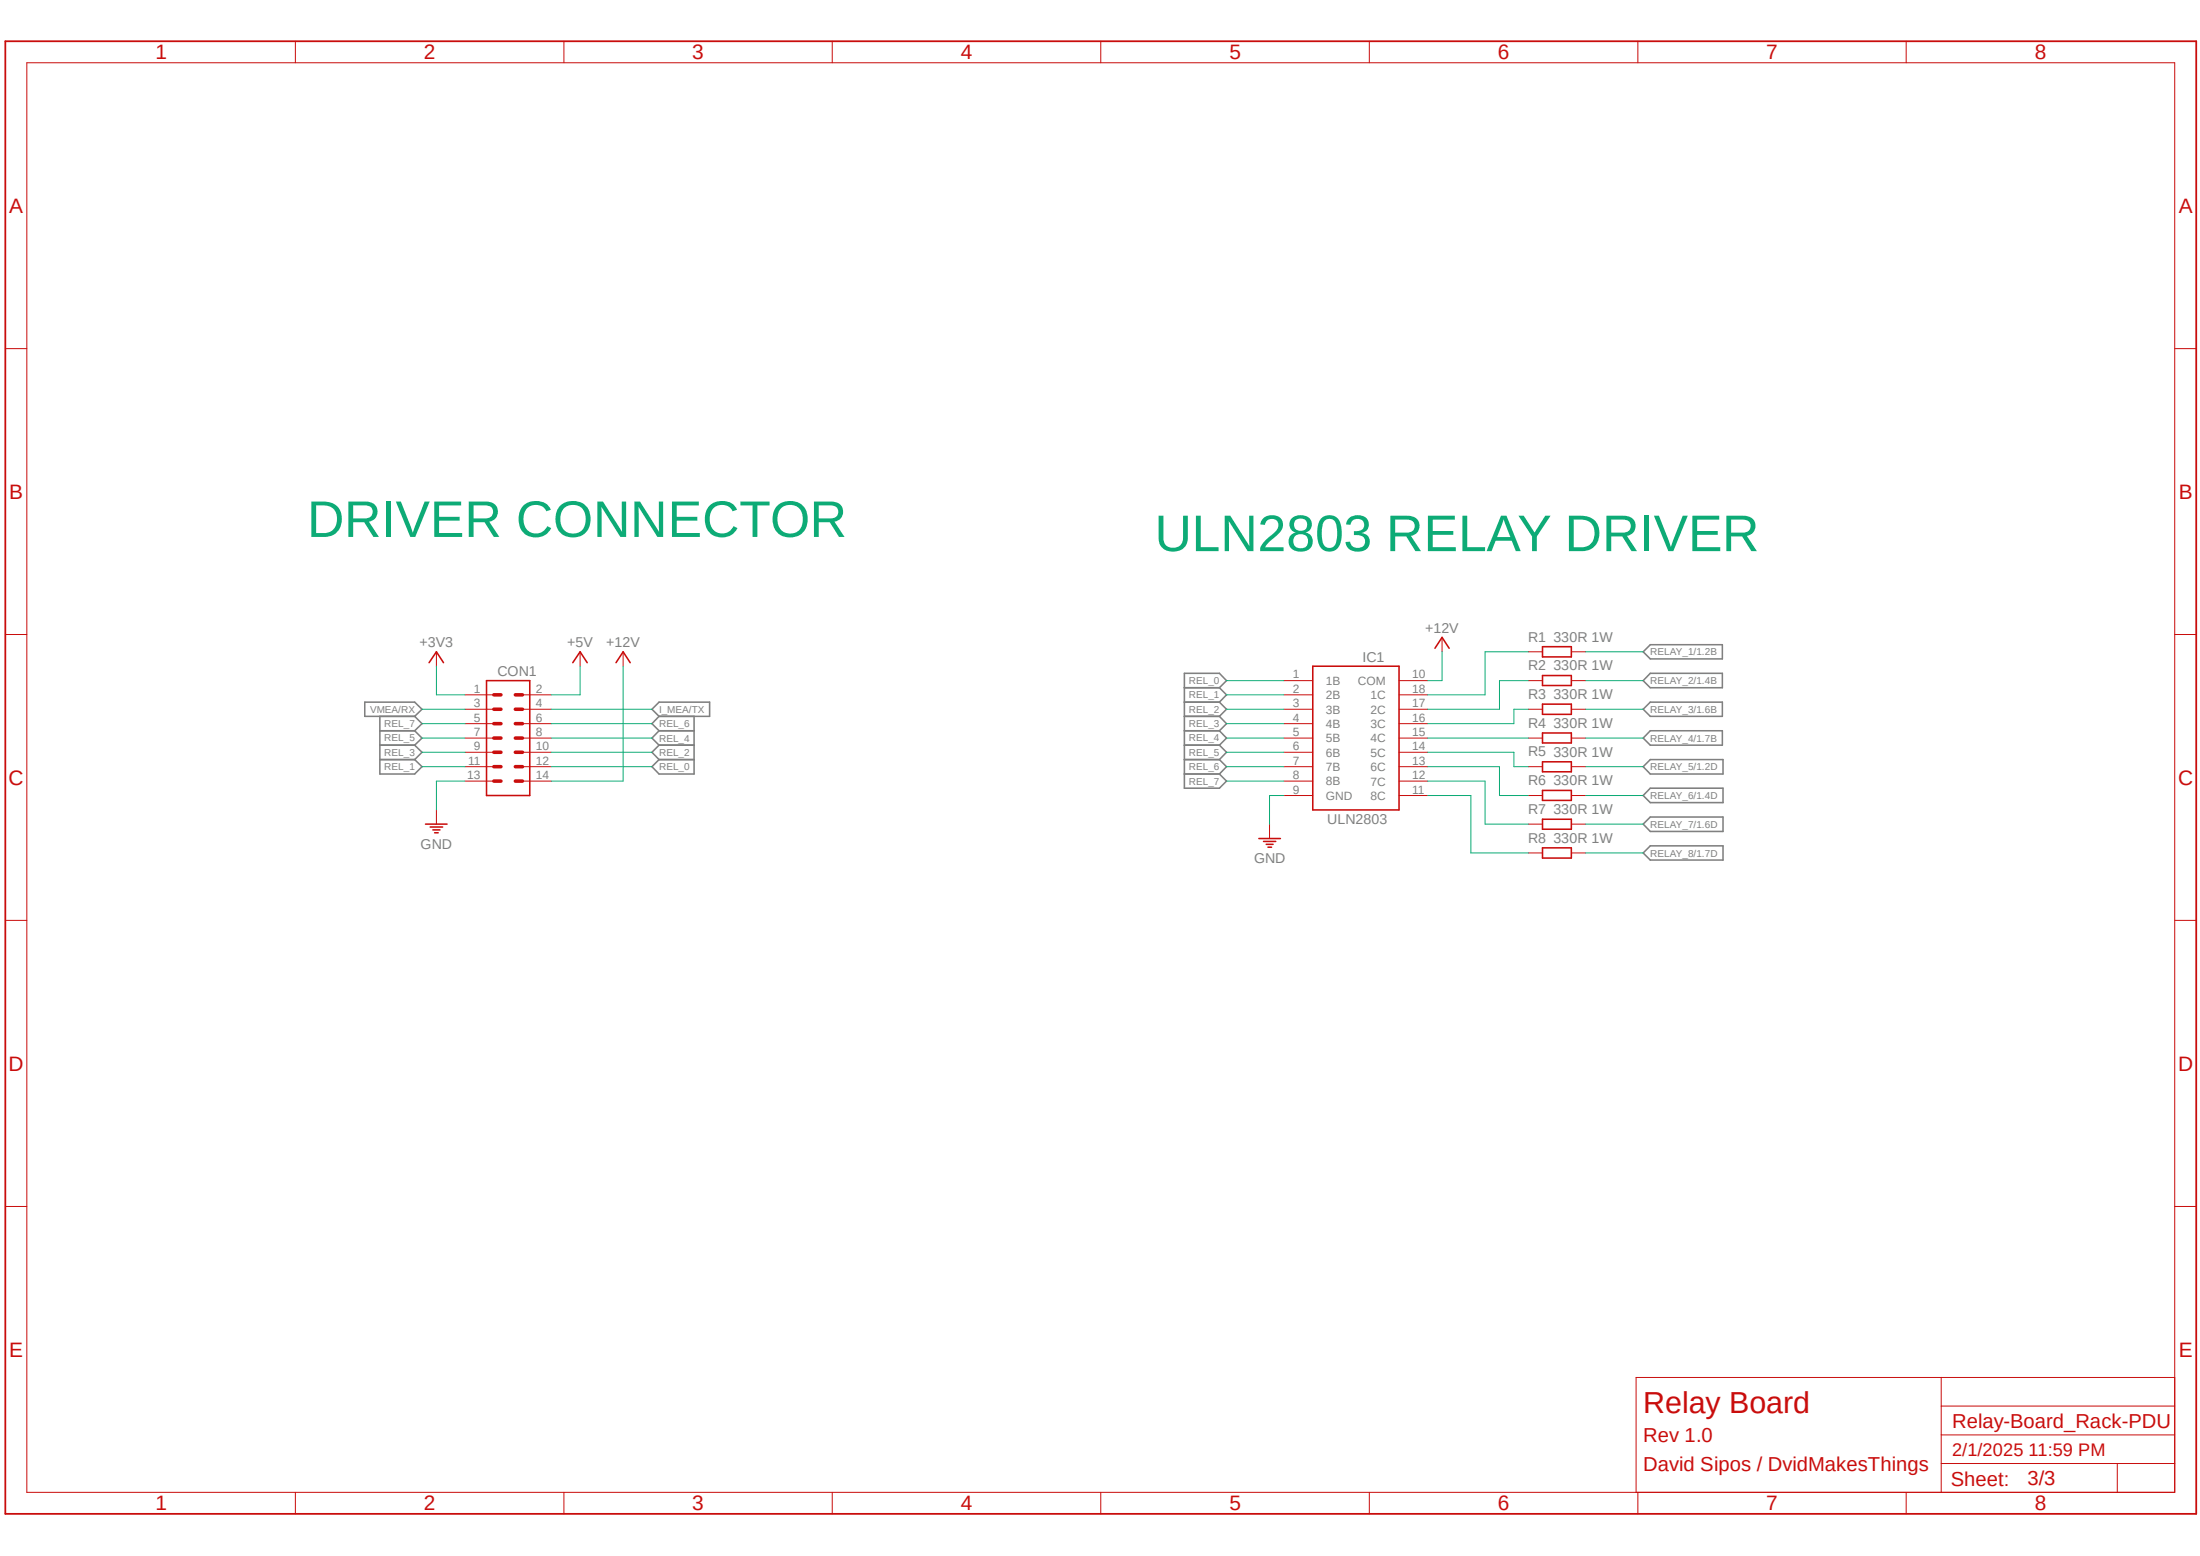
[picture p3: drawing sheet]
<svg xmlns="http://www.w3.org/2000/svg" width="420mm" height="297mm" viewBox="0 0 420 297" stroke-linecap="round" stroke-linejoin="round" font-family="sans-serif">
<path d="M.5 7.5l419.2 282.1M419.7 7.5l-419.2 282.1" fill="none" stroke="#fff" stroke-width=".19"/>
<g fill="none" stroke="#808080" stroke-width=".3">
<path d="M69.6 134h9.6l1.4 1.4-1.4 1.3h-9.6zM72.5 139.5h6.7M72.5 136.7v11h6.7l1.4-1.4-1.4-1.3M79.2 139.5l1.4 1.4-1.4 1.3M79.2 136.7l1.4 1.4-1.4 1.4M124.5 135.4l1.3-1.4h9.7v2.7h-9.7zM125.8 136.7l-1.3 1.4 1.3 1.4M125.8 139.5h6.7M125.8 139.5l-1.3 1.4 1.3 1.3M132.5 136.7v11h-6.7l-1.3-1.4 1.3-1.3M226.1 136.7h6.7M226.1 134h6.7"/>
<path d="M226.1 139.5h6.7M226.1 131.3h6.7M232.8 131.3l1.3-1.4-1.3-1.4h-6.7v22h6.7l1.3-1.4-1.3-1.4M232.8 139.5l1.3 1.4-1.3 1.3M232.8 134l1.3 1.4-1.3 1.3M232.8 131.3l1.3 1.3-1.3 1.4M232.8 136.7l1.3 1.4-1.3 1.4M313.7 124.4l1.3-1.3h13.8v2.7h-13.8zM315 134h13.8v2.7h-13.8l-1.3-1.3zM315 139.5h13.8v2.7h-13.8l-1.3-1.3zM315 128.5h13.8v2.8h-13.8l-1.3-1.4zM72.5 145h6.7"/>
<path d="M72.5 142.2h6.7M79.2 142.2l1.4 1.4-1.4 1.4M125.8 145h6.7M125.8 142.2h6.7M125.8 142.2l-1.3 1.4 1.3 1.4M226.1 147.7h6.7M226.1 145h6.7M226.1 142.2h6.7M232.8 145l1.3 1.3-1.3 1.4M232.8 142.2l1.3 1.4-1.3 1.4M313.7 157.3l1.3-1.3h13.9v2.7h-13.9zM315 145h13.9v2.7h-13.9l-1.3-1.4z"/>
<path d="M315 150.5h13.9v2.7h-13.9l-1.3-1.4zM313.7 162.8l1.3-1.3h13.9v2.7h-13.9z"/>
</g>
<g fill="none" stroke="#c90d0c" stroke-width=".19">
<path d="M5.1 12h410.1v272.9h-410.1zM56.4 7.9v4.1M107.7 7.9v4.1M158.9 7.9v4.1M210.1 7.9v4.1M261.4 7.9v4.1M312.7 7.9v4.1M363.9 7.9v4.1M1 66.5h4.1M415.2 66.5h4.1M1 121.1h4.1M83.3 124.4v2.8"/>
<path d="M88.8 132.6h5.5M88.8 135.4h5.5M88.8 138.1h5.5M99.7 132.6h5.5M99.7 135.4h5.5M99.7 138.1h5.5M110.7 124.4v2.8M119 124.4v2.8M245.1 132.6h5.5M245.1 135.4h5.5M245.1 138.1h5.5M245.1 129.9h5.5"/>
<path d="M267.1 132.6h5.4M267.1 135.4h5.4M267.1 138.1h5.4M267.1 129.9h5.4M275.3 121.7v2.7M291.8 135.4h2.7M291.8 124.4h2.7M291.8 129.9h2.7M300 135.4h2.7M300 124.4h2.7M300 129.9h2.7M415.2 121.1h4.1"/>
<path d="M83.3 154.6v2.7M88.8 140.9h5.5M88.8 143.6h5.5M88.8 146.3h5.5M88.8 149.1h5.5M99.7 140.9h5.5M99.7 143.6h5.5M99.7 146.3h5.5M99.7 149.1h5.5M242.4 157.3v2.8M245.1 140.9h5.5M245.1 143.6h5.5"/>
<path d="M245.1 146.3h5.5M245.1 149.1h5.5M245.1 151.8h5.5M267.1 140.9h5.4M267.1 143.6h5.4M267.1 146.3h5.4M267.1 149.1h5.4M267.1 151.8h5.4M291.8 140.9h2.7M291.8 146.3h2.7M291.8 151.8h2.7M291.8 157.3h2.7"/>
<path d="M300 140.9h2.7M300 146.3h2.7M300 151.8h2.7M300 157.3h2.7M1 175.7h4.1M291.8 162.8h2.7M300 162.8h2.7M415.2 175.7h4.1M1 230.3h4.1M415.2 230.3h4.1M370.6 279.4h44.6M370.6 262.9v22"/>
<path d="M370.6 273.9h44.6M370.6 268.4h44.6M404.2 279.4v5.5M415.2 262.9h-102.9v22M56.4 284.9v4.1M107.7 284.9v4.1M158.9 284.9v4.1M210.1 284.9v4.1M261.4 284.9v4.1M312.7 284.9v4.1M363.9 284.9v4.1"/>
</g>
<path d="M1 7.9h418.3v281.1h-418.3z" fill="none" stroke="#c90d0c" stroke-width=".34"/>
<g fill="none" stroke="#c90d0c" stroke-width=".3">
<path d="M81.9 126.5l1.4-2.1 1.4 2.1M92.9 129.9h8.2v21.9h-8.2zM109.3 126.5l1.4-2.1 1.4 2.1M117.6 126.5l1.4-2.1 1.3 2.1M250.6 127.2h16.5v27.4h-16.5zM273.9 123.7l1.4-2 1.3 2M294.5 123.4h5.5v2h-5.5zM294.5 128.9h5.5v2h-5.5zM294.5 134.4h5.5v2h-5.5zM294.5 139.9h5.5v1.9h-5.5zM81.2 157.3h4.1M82.1 157.9h2.4"/>
<path d="M82.6 158.4h1.4M83 159h.7M294.5 145.4h5.5v1.9h-5.5zM294.5 150.9h5.5v1.9h-5.5zM294.5 156.4h5.5v1.9h-5.5zM240.3 160.1h4.1M241.2 160.6h2.3M241.7 161.2h1.3M242.1 161.7h.6M294.5 161.8h5.5v2h-5.5z"/>
</g>
<g fill="none" stroke="#c90d0c" stroke-width=".68">
<path d="M94.3 132.6h1.3M94.3 135.4h1.3M94.3 138.1h1.3M98.4 132.6h1.3M98.4 135.4h1.3M98.4 138.1h1.3M94.3 140.9h1.3M94.3 143.6h1.3M94.3 146.3h1.3M94.3 149.1h1.3M98.4 140.9h1.3M98.4 143.6h1.3"/>
<path d="M98.4 146.3h1.3M98.4 149.1h1.3"/>
</g>
<g fill="none" stroke="#0dab76" stroke-width=".19">
<path d="M80.6 135.4h8.2M80.6 138.1h8.2M83.3 127.2v5.4h5.5M105.2 135.4h19.3M105.2 138.1h19.3M110.7 127.2v5.4h-5.5M119 127.2v21.9h-13.8M234.1 132.6h11M234.1 129.9h11M234.1 135.4h11M234.1 138.1h11M275.3 124.4v5.5h-2.8"/>
<path d="M291.8 124.4h-8.3v8.2h-11M291.8 129.9h-5.5v5.5h-13.8M291.8 135.4h-2.8v2.7h-16.5M302.7 129.9h11M302.7 135.4h11M302.7 124.4h11M80.6 146.3h8.2M80.6 140.9h8.2M80.6 143.6h8.2M88.8 149.1h-5.5v5.5M105.2 146.3h19.3M105.2 140.9h19.3"/>
<path d="M105.2 143.6h19.3M234.1 149.1h11M234.1 146.3h11M234.1 140.9h11M234.1 143.6h11M245.1 151.8h-2.7v5.5M272.5 149.1h11v8.2h8.3M272.5 146.3h13.8v5.5h5.5M272.5 143.6h16.5v2.7h2.8M272.5 140.9h19.3M272.5 151.8h8.3v11h11M302.7 146.3h11"/>
<path d="M302.7 140.9h11M302.7 151.8h11M302.7 157.3h11M302.7 162.8h11"/>
</g>
<g font-size="9.8" fill="#0dab76">
<text x="58.6" y="102.5">DRIVER CONNECTOR</text>
<text x="220.4" y="105.2">ULN2803 RELAY DRIVER</text>
</g>
<text font-size="5.8" fill="#c90d0c" x="313.7" y="269.8">Relay Board</text>
<g font-size="4" fill="#c90d0c">
<text x="29.7" y="11.3">1</text>
<text x="80.9" y="11.3">2</text>
<text x="132.2" y="11.3">3</text>
<text x="183.4" y="11.3">4</text>
<text x="234.7" y="11.3">5</text>
<text x="285.9" y="11.3">6</text>
<text x="337.2" y="11.3">7</text>
<text x="388.4" y="11.3">8</text>
<text x="1.8" y="40.6">A</text>
<text x="415.9" y="40.6">A</text>
<text x="1.8" y="95.2">B</text>
<text x="415.9" y="95.2">B</text>
<text x="1.7" y="149.8">C</text>
<text x="415.8" y="149.8">C</text>
<text x="1.7" y="204.4">D</text>
<text x="415.8" y="204.4">D</text>
<text x="1.8" y="259">E</text>
<text x="415.9" y="259">E</text>
<text x="29.7" y="288.3">1</text>
<text x="80.9" y="288.3">2</text>
<text x="132.2" y="288.3">3</text>
<text x="183.4" y="288.3">4</text>
<text x="234.7" y="288.3">5</text>
<text x="285.9" y="288.3">6</text>
<text x="337.2" y="288.3">7</text>
<text x="388.4" y="288.3">8</text>
</g>
<g font-size="3.9" fill="#c90d0c">
<text x="313.7" y="275.3">Rev 1.0</text>
<text x="372.7" y="272.5">Relay-Board_Rack-PDU</text>
<text x="313.7" y="280.8">David Sipos / DvidMakesThings</text>
<text x="372.4" y="283.6">Sheet:</text>
<text x="387.1" y="283.5">3/3</text>
</g>
<text font-size="3.5" fill="#c90d0c" x="372.7" y="278">2/1/2025 11:59 PM</text>
<g font-size="2.7" fill="#808080">
<text x="80.1" y="123.6">+3V3</text>
<text x="108.3" y="123.6">+5V</text>
<text x="115.7" y="123.6">+12V</text>
<text x="272.1" y="120.8">+12V</text>
<text x="291.7" y="122.5">R1</text>
<text x="296.5" y="122.5">330R 1W</text>
<text x="95" y="129.1">CON1</text>
<text x="260.1" y="126.3">IC1</text>
<text x="291.7" y="127.9">R2</text>
<text x="296.5" y="128">330R 1W</text>
<text x="291.7" y="133.4">R3</text>
<text x="296.5" y="133.5">330R 1W</text>
<text x="291.7" y="138.9">R4</text>
<text x="296.5" y="138.9">330R 1W</text>
<text x="291.7" y="144.4">R5</text>
<text x="291.7" y="149.9">R6</text>
<text x="296.5" y="144.4">330R 1W</text>
<text x="296.5" y="149.9">330R 1W</text>
<text x="291.7" y="155.4">R7</text>
<text x="296.5" y="155.4">330R 1W</text>
<text x="80.3" y="162">GND</text>
<text x="253.4" y="157.3">ULN2803</text>
<text x="291.7" y="160.9">R8</text>
<text x="296.5" y="160.9">330R 1W</text>
<text x="239.4" y="164.7">GND</text>
</g>
<g font-size="2.3" fill="#808080">
<text x="246.8" y="129.5">1</text>
<text x="253.1" y="130.7">1B</text>
<text x="259.2" y="130.7">COM</text>
<text x="269.6" y="129.5">10</text>
<text x="90.5" y="132.2">1</text>
<text x="90.5" y="135">3</text>
<text x="90.5" y="137.8">5</text>
<text x="102.3" y="132.2">2</text>
<text x="102.3" y="135">4</text>
<text x="102.3" y="137.8">6</text>
<text x="246.8" y="132.2">2</text>
<text x="246.8" y="135">3</text>
<text x="246.8" y="137.8">4</text>
<text x="253.1" y="133.5">2B</text>
<text x="253.1" y="136.2">3B</text>
<text x="261.6" y="133.5">1C</text>
<text x="261.6" y="136.2">2C</text>
<text x="269.6" y="132.2">18</text>
<text x="269.6" y="137.8">16</text>
<text x="269.6" y="135">17</text>
<text x="90.5" y="140.5">7</text>
<text x="90.5" y="143.2">9</text>
<text x="102.3" y="140.5">8</text>
<text x="102.3" y="143.2">10</text>
<text x="246.8" y="140.5">5</text>
<text x="246.8" y="143.2">6</text>
<text x="253.1" y="138.9">4B</text>
<text x="253.1" y="141.7">5B</text>
<text x="261.6" y="138.9">3C</text>
<text x="261.6" y="141.7">4C</text>
<text x="269.6" y="140.5">15</text>
<text x="269.6" y="143.2">14</text>
<text x="89.2" y="148.7">13</text>
<text x="89.4" y="146">11</text>
<text x="102.3" y="148.7">14</text>
<text x="102.3" y="146">12</text>
<text x="246.8" y="146">7</text>
<text x="246.8" y="148.7">8</text>
<text x="253.1" y="144.4">6B</text>
<text x="253.1" y="147.2">7B</text>
<text x="253.1" y="149.9">8B</text>
<text x="261.6" y="144.4">5C</text>
<text x="261.6" y="147.2">6C</text>
<text x="261.6" y="149.9">7C</text>
<text x="269.6" y="146">13</text>
<text x="269.6" y="148.7">12</text>
<text x="246.8" y="151.5">9</text>
<text x="253.1" y="152.7">GND</text>
<text x="261.6" y="152.7">8C</text>
<text x="269.6" y="151.5">11</text>
</g>
<g font-size="1.9" fill="#808080">
<text x="315" y="125.1">RELAY_1/1.2B</text>
<text x="227" y="130.6">REL_0</text>
<text x="315" y="130.6">RELAY_2/1.4B</text>
<text x="70.7" y="136.1">VMEA/RX</text>
<text x="125.8" y="136.1">I_MEA/TX</text>
<text x="227" y="136.1">REL_2</text>
<text x="227" y="133.3">REL_1</text>
<text x="315" y="136.1">RELAY_3/1.6B</text>
<text x="73.4" y="141.5">REL_5</text>
<text x="73.4" y="138.8">REL_7</text>
<text x="125.8" y="138.8">REL_6</text>
<text x="125.8" y="141.6">REL_4</text>
<text x="227" y="141.5">REL_4</text>
<text x="227" y="138.8">REL_3</text>
<text x="315" y="141.6">RELAY_4/1.7B</text>
<text x="73.4" y="147">REL_1</text>
<text x="73.4" y="144.3">REL_3</text>
<text x="125.8" y="144.3">REL_2</text>
<text x="125.8" y="147">REL_0</text>
<text x="227" y="147">REL_6</text>
<text x="227" y="144.3">REL_5</text>
<text x="227" y="149.8">REL_7</text>
<text x="315" y="147">RELAY_5/1.2D</text>
<text x="315" y="152.5">RELAY_6/1.4D</text>
<text x="315" y="158">RELAY_7/1.6D</text>
<text x="315" y="163.5">RELAY_8/1.7D</text>
</g>
</svg>
